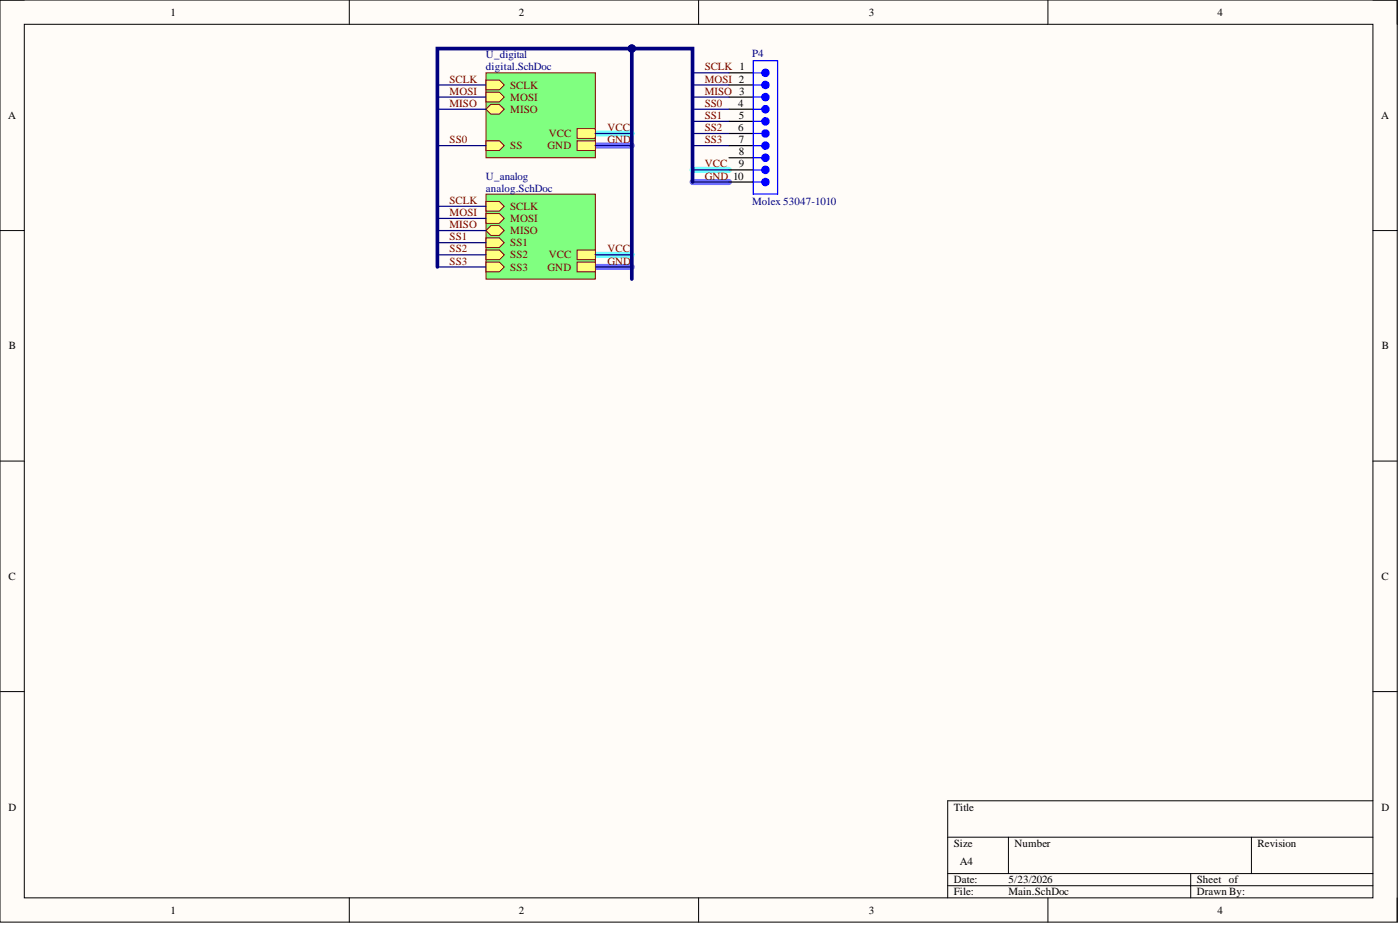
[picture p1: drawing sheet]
<svg xmlns="http://www.w3.org/2000/svg" width="292mm" height="193mm" viewBox="0 0 292 193" stroke-linecap="round" stroke-linejoin="round" font-family="sans-serif">
<path d="M0 0h291.5v192.4h-291.5z" fill-rule="evenodd" fill="#fffcf8"/>
<path d="M0 0h291.5v192.4h-291.5z" fill="none" stroke="#000" stroke-width=".21"/>
<path d="M5.1 5.1h281.4v182.2h-281.4z" fill-rule="evenodd" fill="#fffcf8"/>
<g fill="none" stroke="#000" stroke-width=".21">
<path d="M0 0h5.1M5.1 5.1h281.4v182.2h-281.4zM72.9 0v5.1M145.8 0v5.1M218.6 0v5.1M286.5 0h5v5.1M0 48.1h5.1M286.5 48.1h5M0 96.2h5.1M286.5 96.2h5M0 144.3h5.1M286.5 144.3h5"/>
<path d="M197.7 174.7h88.8M210.4 174.7v7.5M261.1 174.7v7.5M286.5 167.1h-88.8v20.2M72.9 187.3v5.1M145.8 187.3v5.1M197.7 182.2h88.8M197.7 184.8h88.8M218.6 187.3v5.1M248.4 182.2v5.1M291.5 187.3v5.1"/>
</g>
<path d="M124.2 27.8h7.6M144.5 35.4h7.6M124.2 53.2h7.6" fill="none" stroke="#6effff" stroke-width="1.3"/>
<path d="M124.2 30.4h7.6M144.5 38h7.6M124.2 55.7h7.6" fill="none" stroke="#6e6eff" stroke-width="1.3"/>
<path d="M101.4 40.5h22.8v17.7h-22.8z" fill-rule="evenodd" fill="#80ff80"/>
<path d="M101.4 40.5h22.8v17.7h-22.8z" fill="none" stroke="#800000" stroke-width=".21"/>
<path d="M101.4 42h2.8l1 1-1 1h-2.8z" fill-rule="evenodd" fill="#ffff80"/>
<path d="M101.4 42h2.8l1 1-1 1h-2.8z" fill="none" stroke="#800000" stroke-width=".21"/>
<path d="M101.4 44.6h2.8l1 1-1 1h-2.8z" fill-rule="evenodd" fill="#ffff80"/>
<path d="M101.4 44.6h2.8l1 1-1 1h-2.8z" fill="none" stroke="#800000" stroke-width=".21"/>
<path d="M101.4 49.6h2.8l1 1-1 1h-2.8z" fill-rule="evenodd" fill="#ffff80"/>
<path d="M101.4 49.6h2.8l1 1-1 1h-2.8z" fill="none" stroke="#800000" stroke-width=".21"/>
<path d="M101.4 52.1h2.8l1 1.1-1 1h-2.8z" fill-rule="evenodd" fill="#ffff80"/>
<path d="M101.4 52.1h2.8l1 1.1-1 1h-2.8z" fill="none" stroke="#800000" stroke-width=".21"/>
<path d="M101.4 54.7h2.8l1 1-1 1h-2.8z" fill-rule="evenodd" fill="#ffff80"/>
<path d="M101.4 54.7h2.8l1 1-1 1h-2.8z" fill="none" stroke="#800000" stroke-width=".21"/>
<path d="M101.4 48.1l1-1h1.8l1 1-1 1h-1.8z" fill-rule="evenodd" fill="#ffff80"/>
<path d="M101.4 48.1l1-1h1.8l1 1-1 1h-1.8z" fill="none" stroke="#800000" stroke-width=".21"/>
<path d="M120.4 52.1h3.8v2.1h-3.8z" fill-rule="evenodd" fill="#ffff80"/>
<path d="M120.4 52.1h3.8v2.1h-3.8z" fill="none" stroke="#800000" stroke-width=".21"/>
<path d="M120.4 54.7h3.8v2h-3.8z" fill-rule="evenodd" fill="#ffff80"/>
<path d="M120.4 54.7h3.8v2h-3.8z" fill="none" stroke="#800000" stroke-width=".21"/>
<path d="M101.4 15.2h22.8v17.7h-22.8z" fill-rule="evenodd" fill="#80ff80"/>
<path d="M101.4 15.2h22.8v17.7h-22.8z" fill="none" stroke="#800000" stroke-width=".21"/>
<path d="M101.4 16.7h2.8l1 1-1 1h-2.8z" fill-rule="evenodd" fill="#ffff80"/>
<path d="M101.4 16.7h2.8l1 1-1 1h-2.8z" fill="none" stroke="#800000" stroke-width=".21"/>
<path d="M101.4 29.4h2.8l1 1-1 1h-2.8z" fill-rule="evenodd" fill="#ffff80"/>
<path d="M101.4 29.4h2.8l1 1-1 1h-2.8z" fill="none" stroke="#800000" stroke-width=".21"/>
<path d="M101.4 19.2h2.8l1 1.1-1 1h-2.8z" fill-rule="evenodd" fill="#ffff80"/>
<path d="M101.4 19.2h2.8l1 1.1-1 1h-2.8z" fill="none" stroke="#800000" stroke-width=".21"/>
<path d="M101.4 22.8l1-1h1.8l1 1-1 1h-1.8z" fill-rule="evenodd" fill="#ffff80"/>
<path d="M101.4 22.8l1-1h1.8l1 1-1 1h-1.8z" fill="none" stroke="#800000" stroke-width=".21"/>
<path d="M120.4 29.4h3.8v2h-3.8z" fill-rule="evenodd" fill="#ffff80"/>
<path d="M120.4 29.4h3.8v2h-3.8z" fill="none" stroke="#800000" stroke-width=".21"/>
<path d="M120.4 26.8h3.8v2.1h-3.8z" fill-rule="evenodd" fill="#ffff80"/>
<path d="M120.4 26.8h3.8v2.1h-3.8z" fill="none" stroke="#800000" stroke-width=".21"/>
<path d="M152.1 15.2h5.1M152.1 17.7h5.1M152.1 20.3h5.1M152.1 22.8h5.1M152.1 25.3h5.1M152.1 27.8h5.1M152.1 30.4h5.1M152.1 32.9h5.1" fill="none" stroke="#000" stroke-width=".25"/>
<path d="M157.2 20.3h1.7" fill="none" stroke="#00f" stroke-width=".25"/>
<circle cx="159.7" cy="20.3" r=".76" fill="#00f"/>
<g fill="none" stroke="#00f" stroke-width=".25">
<path d="M157.2 17.7h1.7"/>
<circle cx="159.7" cy="20.3" r=".76"/>
</g>
<circle cx="159.7" cy="17.7" r=".76" fill="#00f"/>
<g fill="none" stroke="#00f" stroke-width=".25">
<path d="M157.2 15.2h1.7"/>
<circle cx="159.7" cy="17.7" r=".76"/>
</g>
<circle cx="159.7" cy="15.2" r=".76" fill="#00f"/>
<g fill="none" stroke="#00f" stroke-width=".25">
<path d="M157.2 12.7h5v27.8h-5zM157.2 27.8h1.7"/>
<circle cx="159.7" cy="15.2" r=".76"/>
</g>
<circle cx="159.7" cy="27.9" r=".76" fill="#00f"/>
<g fill="none" stroke="#00f" stroke-width=".25">
<path d="M157.2 25.3h1.7"/>
<circle cx="159.7" cy="27.9" r=".76"/>
</g>
<circle cx="159.7" cy="25.3" r=".76" fill="#00f"/>
<g fill="none" stroke="#00f" stroke-width=".25">
<path d="M157.2 22.8h1.7"/>
<circle cx="159.7" cy="25.3" r=".76"/>
</g>
<circle cx="159.7" cy="22.8" r=".76" fill="#00f"/>
<g fill="none" stroke="#00f" stroke-width=".25">
<path d="M157.2 32.9h1.7"/>
<circle cx="159.7" cy="22.8" r=".76"/>
</g>
<circle cx="159.7" cy="32.9" r=".76" fill="#00f"/>
<g fill="none" stroke="#00f" stroke-width=".25">
<path d="M157.2 30.4h1.7"/>
<circle cx="159.7" cy="32.9" r=".76"/>
</g>
<circle cx="159.7" cy="30.4" r=".76" fill="#00f"/>
<circle cx="159.7" cy="30.4" r=".76" fill="none" stroke="#00f" stroke-width=".25"/>
<circle cx="159.7" cy="35.4" r=".76" fill="#00f"/>
<circle cx="159.7" cy="35.4" r=".76" fill="none" stroke="#00f" stroke-width=".25"/>
<circle cx="159.7" cy="38" r=".76" fill="#00f"/>
<g fill="none" stroke="#00f" stroke-width=".25">
<path d="M157.2 35.4h1.7M157.2 38h1.7"/>
<circle cx="159.7" cy="38" r=".76"/>
</g>
<path d="M152.1 35.4h5.1M152.1 38h5.1" fill="none" stroke="#000" stroke-width=".25"/>
<g fill="none" stroke="#000080" stroke-width=".25">
<path d="M91.3 17.7h10.1M144.5 17.7h7.6M144.5 15.2h7.6M91.3 20.3h10.1M91.3 22.8h10.1M91.3 30.4h10.1M124.2 30.4h7.6M124.2 27.8h7.6M144.5 20.3h7.6M144.5 22.8h7.6M144.5 30.4h7.6M144.5 27.8h7.6"/>
<path d="M144.5 25.3h7.6M144.5 38h7.6M144.5 35.4h7.6M91.3 43h10.1M91.3 45.6h10.1M91.3 48.1h10.1M91.3 50.6h10.1M91.3 53.2h10.1M91.3 55.7h10.1M124.2 53.2h7.6M124.2 55.7h7.6"/>
</g>
<path d="M91.3 55.7v-45.6h40.5v48.1" fill="none" stroke="#000080" stroke-width=".76"/>
<circle cx="131.8" cy="10.1" r=".76" fill="#000080"/>
<circle cx="131.8" cy="10.1" r=".76" fill="none" stroke="#000080" stroke-width=".21"/>
<path d="M131.8 10.1h12.7v27.9" fill="none" stroke="#000080" stroke-width=".76"/>
<circle cx="131.8" cy="10.1" r=".76" fill="#000080"/>
<circle cx="131.8" cy="10.1" r=".76" fill="none" stroke="#000080" stroke-width=".21"/>
<g font-size="2.3">
<text x="35.6" y="3.3">1</text>
<text x="108.2" y="3.3">2</text>
<text x="181.3" y="3.3">3</text>
<text x="254" y="3.3">4</text>
<text x="154" y="22.3">4</text>
<text x="1.7" y="24.8">A</text>
<text x="154" y="27.3">6</text>
<text x="154.1" y="24.8">5</text>
<text x="154.1" y="29.9">7</text>
<text x="288.1" y="24.8">A</text>
<text x="154.1" y="32.4">8</text>
<text x="154.1" y="34.9">9</text>
<text x="1.9" y="72.9">B</text>
<text x="288.3" y="72.9">B</text>
<text x="1.8" y="121">C</text>
<text x="288.2" y="121">C</text>
<text x="1.8" y="169.1">D</text>
<text x="199" y="169.1">Title</text>
<text x="288.2" y="169.1">D</text>
<text x="199" y="176.7">Size</text>
<text x="211.7" y="176.7">Number</text>
<text x="262.4" y="176.7">Revision</text>
<text x="199" y="184.3">Date:</text>
<text x="200.3" y="180.5">A4</text>
<text x="210.4" y="184.3">5/23/2026</text>
<text x="249.7" y="184.3">Sheet of</text>
<text x="35.6" y="190.6">1</text>
<text x="108.2" y="190.6">2</text>
<text x="181.3" y="190.6">3</text>
<text x="199" y="186.8">File:</text>
<text x="210.4" y="186.8">Main.SchDoc</text>
<text x="249.7" y="186.8">Drawn By:</text>
<text x="254" y="190.6">4</text>
</g>
<g font-size="2.3" fill="#000080">
<text x="156.9" y="11.9">P4</text>
<text x="101.4" y="12.2">U_digital</text>
<text x="101.4" y="14.7">digital.SchDoc</text>
<text x="101.4" y="37.5">U_analog</text>
<text x="101.4" y="40">analog.SchDoc</text>
<text x="156.9" y="42.8">Molex 53047-1010</text>
</g>
<g font-size="2.3" fill="#800000">
<text x="93.8" y="17.2">SCLK</text>
<text x="147" y="14.7">SCLK 1</text>
<text x="147" y="17.2">MOSI 2</text>
<text x="93.8" y="22.3">MISO</text>
<text x="93.8" y="19.7">MOSI</text>
<text x="106.5" y="18.5">SCLK</text>
<text x="106.5" y="21">MOSI</text>
<text x="106.5" y="23.5">MISO</text>
<text x="147" y="19.7">MISO 3</text>
<text x="147" y="22.3">SS0</text>
<text x="93.8" y="29.9">SS0</text>
<text x="114.5" y="28.6">VCC</text>
<text x="126.7" y="27.3">VCC</text>
<text x="126.7" y="29.9">GND</text>
<text x="147" y="24.8">SS1</text>
<text x="147" y="27.3">SS2</text>
<text x="147" y="29.9">SS3</text>
<text x="106.5" y="31.1">SS</text>
<text x="114.2" y="31.1">GND</text>
<text x="147" y="34.9">VCC</text>
<text x="147" y="37.5">GND 10</text>
<text x="93.8" y="42.5">SCLK</text>
<text x="93.8" y="45.1">MOSI</text>
<text x="93.8" y="47.6">MISO</text>
<text x="106.5" y="43.8">SCLK</text>
<text x="106.5" y="46.3">MOSI</text>
<text x="93.8" y="50.1">SS1</text>
<text x="93.8" y="52.7">SS2</text>
<text x="106.5" y="51.4">SS1</text>
<text x="106.5" y="53.9">SS2</text>
<text x="106.5" y="48.9">MISO</text>
<text x="114.5" y="53.9">VCC</text>
<text x="126.7" y="52.7">VCC</text>
<text x="93.8" y="55.2">SS3</text>
<text x="106.5" y="56.5">SS3</text>
<text x="114.2" y="56.5">GND</text>
<text x="126.7" y="55.2">GND</text>
</g>
</svg>
